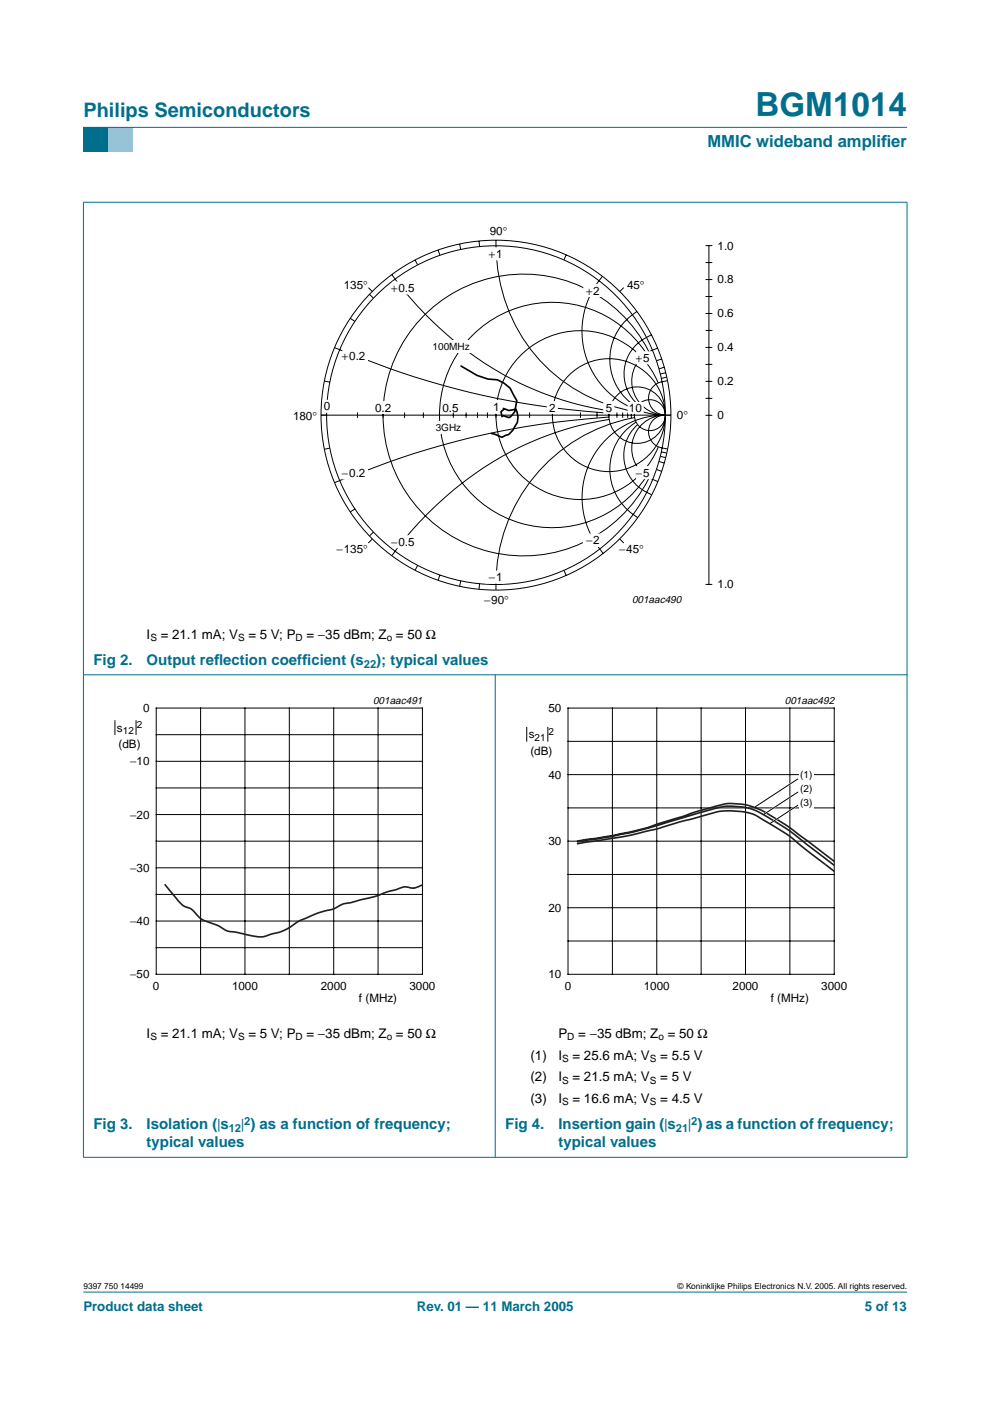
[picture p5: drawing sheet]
<svg xmlns="http://www.w3.org/2000/svg" width="210mm" height="297mm" viewBox="0 0 210 297" stroke-linecap="round" stroke-linejoin="round" font-family="sans-serif">
<path d="M17.7 273.9h174.6z" fill="#006e8c" stroke="#006e8c" stroke-width=".21"/>
<path d="M17.7 27h5.3v5.3h-5.3z" fill-rule="evenodd" fill="#006e8c"/>
<path d="M23 27h5.3v5.3h-5.3z" fill-rule="evenodd" fill="#96c4d6"/>
<g fill="#006e8c" stroke="#006e8c" stroke-width=".21">
<path d="M17.7 27h174.6z"/>
<path d="M17.7 42.9v202.4z"/>
<path d="M105 143v102.4z"/>
<path d="M192.3 42.9v202.4z"/>
<path d="M17.6 42.9h174.8z"/>
<path d="M17.6 143.1h174.8z"/>
<path d="M17.6 245.4h174.8z"/>
</g>
<path d="M38 47.1h134.1v81.9h-134.1z" fill="none" stroke="#fff" stroke-width=".21"/>
<g fill="none" stroke="#000" stroke-width=".21">
<path d="M83.1 58.2l.7 1M83.8 59.2l2.3 3 3.6 3.9 3.4 3.3 3.6 3.2a67.1 67.1 0 0 0 32.4 14.5M88 55.1l.5 1M92.9 53l.4 1.1M97.5 51.7l.2 1.2M101.6 51.1l.1 1.2M105.2 50.9a35.3 35.3 0 0 0 23 34.6l4.3 1.3 2.2 .5M120.1 54l-.5 1.1M127.7 58.6a17.8 17.8 0 0 0-2.7 18.9 17.8 17.8 0 0 0 16 10.5M149.6 55.7h1.4M149.6 59.3h1.4M149.6 52.1h1.4"/>
<path d="M150.3 52.1v71.8M71 73.7l15.6 5.8 7.2 2.2 6.6 1.7 6.4 1.3 7.3 1.3 6.2 .8 8.8 .8M74.2 67.5l1 .6M78.1 61l.8 .8M78.3 62.4l.9 .8M132.2 61l-.8 .8M135 66a11.8 11.8 0 0 0-.1 20.2M137 74.9a23.9 23.9 0 0 0-35.6-4.9 23.9 23.9 0 0 0 0 36 23.9 23.9 0 0 0 35.7-5M137.6 74.6a29.8 29.8 0 0 0-44.7-10.3 29.8 29.8 0 0 0-1.8 45.9 29.8 29.8 0 0 0 45.4-6.8l1.1-2.1M138.1 71a8.7 8.7 0 0 0-2.7 14.9M139.4 73.8a7.2 7.2 0 0 0-5.4 7.8 7.2 7.2 0 0 0 7 6.4 3.5 3.5 0 0 1-3.5-3.3 3.5 3.5 0 0 1 2.9-3.8l1.1-.2M140.3 76.1l-1.1 .4"/>
<path d="M140.8 77.9l-1.1 .3M141.1 79l-1.1 .3M141.4 80l-1.1 .2M149.6 62.9h1.4M149.6 66.5h1.4M149.6 73.7h1.4M149.6 77.3h1.4M149.6 70.1h1.5M68.1 88h74.2M68.8 80.8l1.1 .2M69.9 95l-1.1 .2M75.8 87.4v1.2"/>
<path d="M81.2 87.4v1.2M85.8 87.4v1.2M89.8 87.4v1.2M93.2 87.4v1.2M96.1 87.4v1.2M98.8 87.4v1.2M101.2 87.4v1.2M103.3 87.4v1.2M105.2 87.4v1.2M112.3 87.4v1.2M117.1 87.4v1.2M123.1 87.4v1.2"/>
<path d="M126.6 87.4v1.2M129.1 88.4l-8.8 .8-6.2 .8-7.3 1.3-6.4 1.4-6.6 1.7-7.2 2.2-15.6 5.7M129.1 87.4v1.2M129.1 88.9l-4.3 .9-3.8 .9-4.1 1.3-3.8 1.5a73.3 73.3 0 0 0-29.3 23.4M130.8 87.4v1.2M132 87.4v1.2M133.1 87.4v1.2M133.9 87.4v1.2M134.5 88.5a35.9 35.9 0 0 0-29.3 36.6M134.5 87.4v1.2M134.8 89.5a11.8 11.8 0 0 0 .4 20.2M135.2 90a8.8 8.8 0 0 0 2.9 14.9"/>
<path d="M139.2 99.5l1 .4M139.6 81.2a17.9 17.9 0 0 0-27.4-7.4 17.9 17.9 0 0 0 0 28.4 17.9 17.9 0 0 0 27.4-7.4M139.7 97.8l1.1 .4M140 96.8l1.1 .2M140.3 95.8l1 .2M140.6 88a17.6 17.6 0 0 0-15.8 10.6 17.6 17.6 0 0 0 3.1 18.7M140.8 88a7.1 7.1 0 0 0-6.8 6.4 7.1 7.1 0 0 0 5.4 7.7M140.9 88a3.5 3.5 0 0 0-3.4 3.3 3.5 3.5 0 0 0 2.9 3.7l1.1 .2M149.6 88.1h1.4M149.6 80.9h1.4M149.6 84.5h1.4M75.2 107.9l-1 .7"/>
<path d="M79 114.3l-.9 .8M79.2 112.8l-.9 .8M83.8 116.9l-.7 .9M88.5 119.9l-.5 1M131.4 114.3l.9 .8M93.3 121.9l-.4 1.1M97.7 123.2l-.2 1.1M101.7 123.8l-.1 1.1M119.6 120.9l.5 1.1M149.6 123.9h1.4"/>
<circle cx="105.2" cy="88" r="37.1"/>
<circle cx="105.2" cy="88" r="35.9"/>
<circle cx="129.1" cy="88" r="12"/>
<circle cx="135.1" cy="88" r="6"/>
<circle cx="137.8" cy="88" r="3.3"/>
</g>
<g fill="#fff" stroke="#fff" stroke-width=".21">
<path d="M128 85.2h2.1v2.4h-2.1z"/>
<path d="M79.1 85.2h4.2v2.4h-4.2z"/>
<path d="M72.7 74.2h5.2v2.5h-5.2z"/>
<path d="M68.4 84.9h1.7v2.5h-1.7z"/>
<path d="M123.8 60.3h3.7v2.6h-3.7z"/>
<path d="M135 74.6h3.1v2.5h-3.1z"/>
<path d="M135 99h3.1v2.5h-3.1z"/>
<path d="M123.7 113.2h3.8v2.6h-3.8z"/>
<path d="M72.7 99h5.2v2.6h-5.2z"/>
<path d="M83.3 59.8h5v2.5h-5z"/>
<path d="M83.3 113.6h5v2.5h-5z"/>
<path d="M103 52.6h4v2.5h-4z"/>
<path d="M103 121.1h4v2.5h-4z"/>
<path d="M116 85.2h2.1v2.4h-2.1z"/>
<path d="M103.7 84.9h2.8v2.7h-2.8z"/>
<path d="M133.2 85.3h3.2v2.3h-3.2z"/>
</g>
<g fill="#fff">
<path d="M91.6 89.3h7v2.6h-7z"/>
<path d="M91.8 72.2h8.2v2.7h-8.2z"/>
</g>
<path d="M97.7 77.6l3.5 2 2.3 .8a5.3 5.3 0 0 1 5.4 3.3l.7 1.2-.3 1.3a2.6 2.6 0 0 1-1.4 2.3l-1.3-.4-.2 .2-.2-1 .7-.6-.2-.1 1.2 .4 1.5-.2a3.5 3.5 0 0 1-.3 3.7l-.3 .7-1 .9-1.4 .6-2.2-.8" fill="none" stroke="#000" stroke-width=".35"/>
<path d="M20.4 147.3h81.9v66.3h-81.9zM107.7 147.3h81.9v66.3h-81.9z" fill="none" stroke="#fff" stroke-width=".21"/>
<g fill="none" stroke="#000" stroke-width=".21">
<path d="M24.4 152.7v3.1M28.8 152.7v3.1M33.1 150.1h56.5v56.5h-56.5zM33.1 155.8h56.5M42.5 150.1v56.5M51.9 150.1v56.5M61.3 150.1v56.5M70.8 150.1v56.5M80.2 150.1v56.5M111.7 154.1v3.1M116.2 154.1v3.1M120.4 150.1h56.5v56.5h-56.5z"/>
<path d="M120.4 157.2h56.5M129.8 150.1v56.5M139.2 150.1v56.5M148.7 150.1v56.5M158.1 150.1v56.5M167.5 150.1v56.5M33.1 167.1h56.5M33.1 178.3h56.5M33.1 161.4h56.5M33.1 172.7h56.5M120.4 178.3h56.5M120.4 171.3h56.5"/>
<path d="M120.4 164.2h56.5M33.1 189.6h56.5M33.1 184h56.5M33.1 195.3h56.5M120.4 199.5h56.5M120.4 192.5h56.5M120.4 185.4h56.5M33.1 200.9h56.5"/>
</g>
<path d="M122.3 178.3l9-1.4a46.7 46.7 0 0 0 7.5-2l6.1-1.8a64.4 64.4 0 0 1 9.2-2.7 13.9 13.9 0 0 1 8.7 2.1 74.6 74.6 0 0 1 9.4 6.5l4.7 3.6M122.3 178.5a123.4 123.4 0 0 0 22.6-5.1l2.8-.9a24.8 24.8 0 0 1 7.1-1.6 12.8 12.8 0 0 1 8 2.3 60.4 60.4 0 0 1 9.4 6.7l4.7 3.6M122.3 178.9l7.5-1.2a125.5 125.5 0 0 0 15.6-3.8l5.1-1.4a15.9 15.9 0 0 1 9.4 .2l.3 .2a60.1 60.1 0 0 1 12 8.3l4.7 3.6M35 187.6l2.8 3.4a4.5 4.5 0 0 0 2.7 1.7l.8 .8a4.4 4.4 0 0 0 2.7 1.9 13.5 13.5 0 0 1 4.2 2l2.8 .5a14.9 14.9 0 0 0 4.9 .7 23.8 23.8 0 0 0 5.9-2.2 20.7 20.7 0 0 1 5.2-2.7l2.3-.7a8.3 8.3 0 0 0 3.3-1.3l6.6-1.5 2.8-1.1 2.2-.5a3.7 3.7 0 0 1 3.3-.3l.7-.1 1.4-.6" fill="none" stroke="#231f20" stroke-width=".35"/>
<g fill="#fff">
<path d="M169.4 163.1h3.1v2.6h-3.1z"/>
<path d="M169.4 166.1h3.1v2.6h-3.1z"/>
<path d="M169.4 169.1h3.1v2.5h-3.1z"/>
</g>
<path d="M169.2 165.1l-8.7 5.8M169.2 167.9l-7 4.6M169.2 170.7l-5.7 3.7" fill="none" stroke="#fff" stroke-width=".35"/>
<path d="M169.2 165.1l-9.1 6M169.2 167.9l-7.3 4.8M169.2 170.7l-5.9 3.9" fill="none" stroke="#000" stroke-width=".21"/>
<text font-size="7.1" fill="#006e8c" x="160.2" y="24.7">BGM1014</text>
<text font-size="4.2" fill="#006e8c" x="17.7" y="24.9">Philips Semiconductors</text>
<g font-size="3.5" fill="#006e8c">
<text x="150" y="31.1">MMIC wideband amplif</text>
<text x="186.8" y="31.1">ier</text>
</g>
<g font-size="3.2" fill="#006e8c">
<text x="19.8" y="141">Fig 2.</text>
<text x="31.1" y="141">Output ref</text>
<text x="45.4" y="141">lection coeff</text>
<text x="64.1" y="141">icient (s</text>
<text x="79.8" y="141">); typical values</text>
<text x="19.8" y="239.4">Fig 3.</text>
<text x="31.1" y="239.4">Isolation (|s</text>
<text x="51.1" y="239.4">| ) as a function of frequency;</text>
<text x="107.1" y="239.4">Fig 4.</text>
<text x="118.4" y="239.4">Insertion gain (|s</text>
<text x="145.9" y="239.4">| ) as a function of frequency;</text>
<text x="31.1" y="243.3">typical values</text>
<text x="118.4" y="243.3">typical values</text>
</g>
<g font-size="2.8">
<text x="31.1" y="135.4">I</text>
<text x="34.1" y="135.4">= 21.1 mA; V</text>
<text x="52.7" y="135.4">= 5 V; P</text>
<text x="65" y="135.4">= −35 dBm; Z = 50 Ω</text>
<text x="31.1" y="220.1">I</text>
<text x="34.1" y="220.1">= 21.1 mA; V</text>
<text x="52.7" y="220.1">= 5 V; P</text>
<text x="65" y="220.1">= −35 dBm; Z = 50 Ω</text>
<text x="118.4" y="220.1">P</text>
<text x="122.6" y="220.1">= −35 dBm; Z = 50 Ω</text>
<text x="112.5" y="224.7">(1)</text>
<text x="118.4" y="224.7">I</text>
<text x="121.4" y="224.7">= 25.6 mA; V</text>
<text x="140" y="224.7">= 5.5 V</text>
<text x="112.5" y="229.3">(2)</text>
<text x="112.5" y="233.9">(3)</text>
<text x="118.4" y="229.3">I</text>
<text x="118.4" y="233.9">I</text>
<text x="121.4" y="229.3">= 21.5 mA; V</text>
<text x="121.4" y="233.9">= 16.6 mA; V</text>
<text x="140" y="229.3">= 5 V</text>
<text x="140" y="233.9">= 4.5 V</text>
</g>
<g font-size="2.8" fill="#006e8c">
<text x="17.7" y="278">Product data sheet</text>
<text x="88.4" y="278">Rev. 01 — 11 March 2005</text>
<text x="183.4" y="278">5 of 13</text>
</g>
<g font-size="2.5">
<text x="103.8" y="49.9">90°</text>
<text x="152.1" y="52.9">1.0</text>
<text x="103.6" y="54.7">+1</text>
<text x="72.9" y="61.2">135°</text>
<text x="82.9" y="61.9">+0.5</text>
<text x="124.3" y="62.5">+2</text>
<text x="132.9" y="61.2">45°</text>
<text x="152.1" y="60.1">0.8</text>
<text x="152.1" y="67.3">0.6</text>
<text x="72.5" y="76.4">+0.2</text>
<text x="134.8" y="76.7">+5</text>
<text x="152.1" y="74.5">0.4</text>
<text x="152.1" y="81.7">0.2</text>
<text x="62.1" y="89">180°</text>
<text x="68.6" y="87">0</text>
<text x="79.5" y="87.3">0.2</text>
<text x="93.8" y="87.3">0.5</text>
<text x="104.5" y="87.2">1</text>
<text x="116.5" y="87.3">2</text>
<text x="128.4" y="87.3">5</text>
<text x="133.4" y="87.4">10</text>
<text x="143.5" y="88.9">0°</text>
<text x="152.1" y="88.9">0</text>
<text x="72.5" y="101.2">−0.2</text>
<text x="134.8" y="101.1">−5</text>
<text x="71.3" y="117.3">−135°</text>
<text x="82.9" y="115.7">−0.5</text>
<text x="124.3" y="115.4">−2</text>
<text x="131.3" y="117.3">−45°</text>
<text x="103.6" y="123.2">−1</text>
<text x="152.1" y="124.7">1.0</text>
<text x="102.6" y="128.1">−90°</text>
<text x="24.8" y="155.1">s</text>
<text x="30.3" y="151">0</text>
<text x="116.3" y="151">50</text>
<text x="25.1" y="158.6">(dB)</text>
<text x="112.1" y="156.5">s</text>
<text x="112.5" y="160">(dB)</text>
<text x="27.6" y="162.3">−10</text>
<text x="116.3" y="165.1">40</text>
<text x="27.6" y="173.5">−20</text>
<text x="116.3" y="179.2">30</text>
<text x="27.6" y="184.8">−30</text>
<text x="27.6" y="196.1">−40</text>
<text x="116.3" y="193.3">20</text>
<text x="27.6" y="207.4">−50</text>
<text x="32.4" y="210">0</text>
<text x="49.2" y="210">1000</text>
<text x="68" y="210">2000</text>
<text x="86.8" y="210">3000</text>
<text x="116.3" y="207.4">10</text>
<text x="119.7" y="210">0</text>
<text x="136.5" y="210">1000</text>
<text x="155.3" y="210">2000</text>
<text x="174.1" y="210">3000</text>
<text x="76.1" y="212.5">f (MHz)</text>
<text x="163.4" y="212.5">f (MHz)</text>
</g>
<g font-size="2.4" fill="#006e8c">
<text x="77.1" y="141.5">22</text>
<text x="48.5" y="239.9">12</text>
<text x="51.8" y="238.4">2</text>
<text x="143.3" y="239.9">21</text>
<text x="146.6" y="238.4">2</text>
</g>
<g font-size="2.2">
<text x="134" y="127.9">001aac490</text>
<text x="79.1" y="149.3">001aac491</text>
<text x="166.4" y="149.3">001aac492</text>
</g>
<g font-size="2.1">
<text x="91.7" y="74.3">100MHz</text>
<text x="92.4" y="91.3">3GHz</text>
<text x="31.9" y="135.9">S</text>
<text x="50.5" y="135.9">S</text>
<text x="62.7" y="135.9">D</text>
<text x="82" y="135.9">o</text>
<text x="26" y="155.6">12</text>
<text x="29" y="154.4">2</text>
<text x="116.3" y="155.8">2</text>
<text x="113.3" y="157">21</text>
<text x="169.6" y="165">(1)</text>
<text x="169.6" y="168">(2)</text>
<text x="169.6" y="170.9">(3)</text>
<text x="31.9" y="220.6">S</text>
<text x="50.5" y="220.6">S</text>
<text x="62.7" y="220.6">D</text>
<text x="82" y="220.6">o</text>
<text x="120.3" y="220.6">D</text>
<text x="139.6" y="220.6">o</text>
<text x="119.2" y="225.2">S</text>
<text x="137.8" y="225.2">S</text>
<text x="119.2" y="229.8">S</text>
<text x="137.8" y="229.8">S</text>
<text x="119.2" y="234.4">S</text>
<text x="137.8" y="234.4">S</text>
</g>
<g font-size="1.8">
<text x="17.7" y="273.4">9397 750 14499</text>
<text x="143.7" y="273.4">© Koninklijke Philips Electronics N.V. 2005. All rights reserved.</text>
</g>
</svg>
